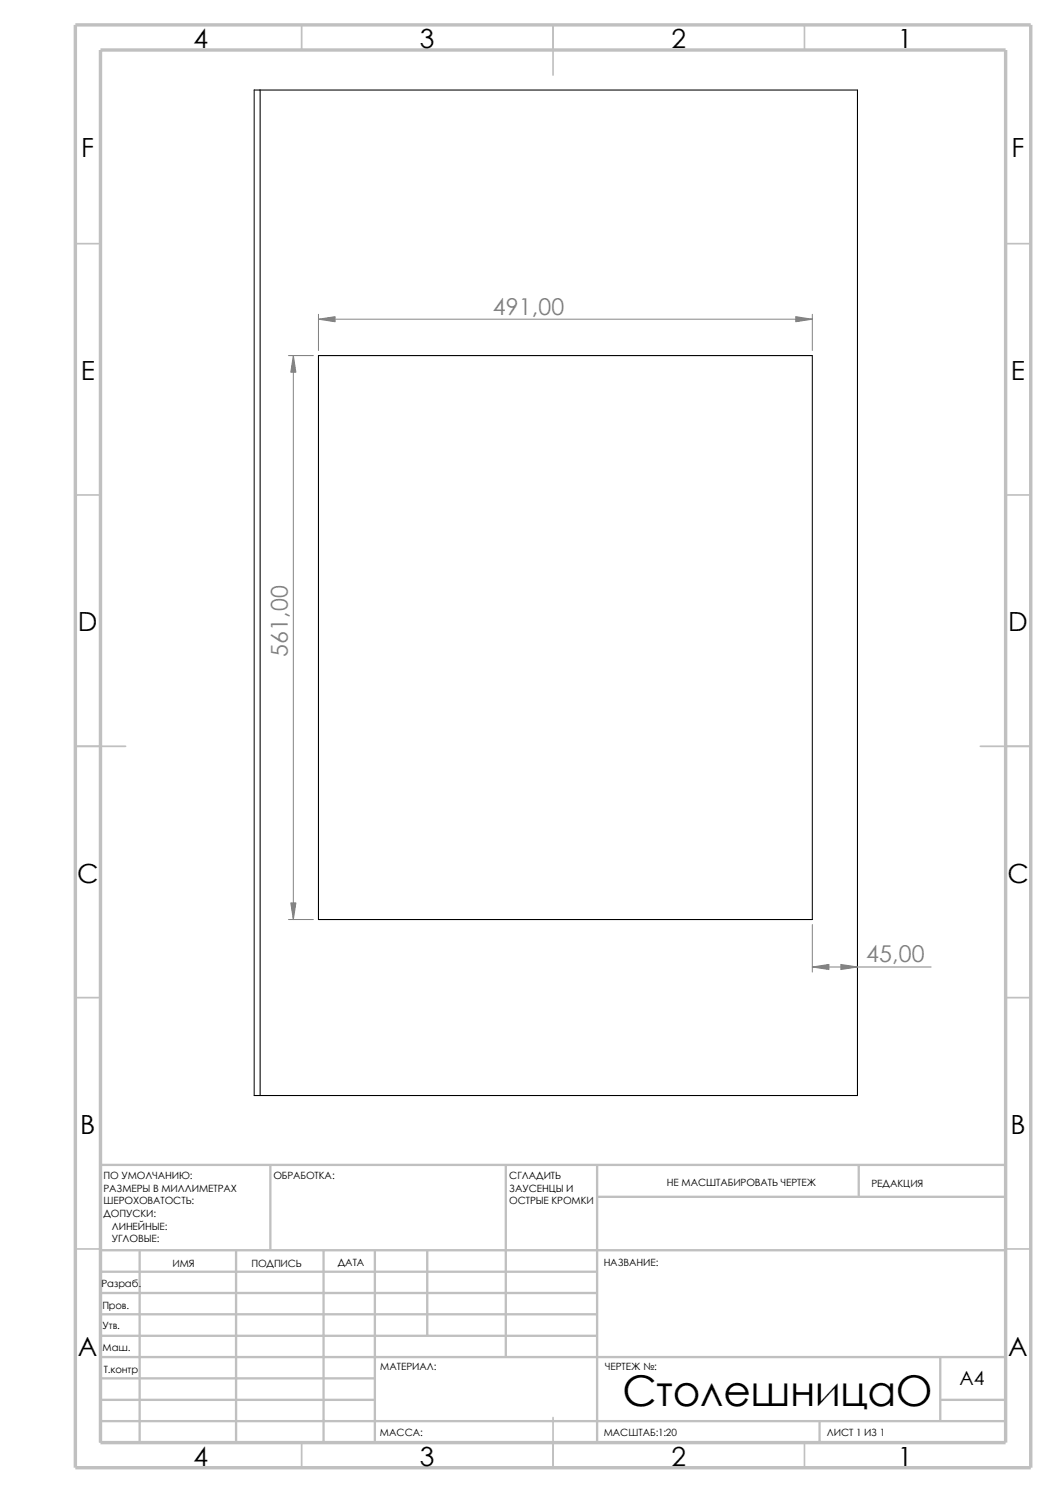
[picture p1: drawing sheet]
<svg xmlns="http://www.w3.org/2000/svg" width="210mm" height="297mm" viewBox="0 0 210 297" stroke-linecap="round" stroke-linejoin="round" font-family="sans-serif">
<g fill="none" stroke="#c0c0c0" stroke-width=".34">
<path d="M60 5v4.9M110 5v9.9M160 5v4.9M15 48.5h5M200 48.5h5M15 98.5h5M200 98.5h5M15 148.5h10M194.9 148.5h10.1M15 198.5h5M200 198.5h5M15 248.5h5"/>
<path d="M200 248.5h5M60 287v5M110 282v10M160 287v5"/>
</g>
<g fill="none" stroke="#c0c0c0" stroke-width=".47">
<path d="M53.8 231.7v17M100.6 231.7v38.3M118.7 238.1h81.3M118.7 231.7v55.3M170.8 231.7v6.4M200 231.7h-180v55.3M20 253h98.7M20 257.2h98.7M20 248.7h180M27.8 248.7v38.3M46.9 248.7v38.3M64.3 248.7v38.3"/>
<path d="M74.5 248.7v38.3M85 248.7v17M20 278.5h54.5M20 270h180M20 274.2h54.5M20 261.5h98.7M20 265.7h98.7M187 278.5h13M187 270v12.7M20 282.7h180M163 282.7v4.3"/>
</g>
<path d="M15 5h190v287h-190zM20 9.9h180v277.1h-180z" fill="none" stroke="#c0c0c0" stroke-width=".68" stroke-linecap="butt"/>
<path d="M51.7 17.9h-1.2v200h1.2M51.7 17.9v200M51.7 17.9h118.8v200h-118.8M63.3 70.7h98.2v112.2h-98.2z" fill="none" stroke="#000" stroke-width=".21"/>
<path d="M57.4 70.7h4.9M58.3 70.7v112.2M63.3 63.5h98.2M63.3 62.5v7.2M161.5 62.5v7.2M57.4 182.9h4.9M161.5 183.9v9.5M161.5 192.4h23.7" fill="none" stroke="#808080" stroke-width=".2"/>
<g fill="#808080" stroke="#808080" stroke-width=".2">
<path d="M57.8 179.6h1l-.5 3.3z"/>
<path d="M58.3 70.7l.5 3.3h-1z"/>
<path d="M63.3 63.5l3.3-.5v1z"/>
<path d="M158.2 63l3.3 .5-3.3 .5z"/>
<path d="M167.2 191.9l3.3 .5-3.3 .5z"/>
<path d="M161.5 192.4l3.3-.5v1z"/>
</g>
<text font-size="8.4" x="123.8" y="279.7">СтолешницаО</text>
<g font-size="5.2">
<text x="38.5" y="9.6">4</text>
<text x="83.5" y="9.6">3</text>
<text x="133.5" y="9.6">2</text>
<text x="178.5" y="9.6">1</text>
<text x="16.2" y="31.3">F</text>
<text x="201.2" y="31.3">F</text>
<text x="16" y="75.6">E</text>
<text x="201" y="75.6">E</text>
<text x="15.5" y="125.6">D</text>
<text x="200.5" y="125.6">D</text>
<text x="15.3" y="175.6">C</text>
<text x="200.3" y="175.6">C</text>
<text x="16" y="225.6">B</text>
<text x="201" y="225.6">B</text>
<text x="15.5" y="269.8">A</text>
<text x="200.5" y="269.8">A</text>
<text x="38.5" y="291.6">4</text>
<text x="83.5" y="291.6">3</text>
<text x="133.5" y="291.6">2</text>
<text x="178.5" y="291.6">1</text>
</g>
<g font-size="4.6" fill="#808080">
<text x="98" y="62.6">491,00</text>
<text x="57.2" y="130.7" transform="rotate(-90 57.2 130.7)">561,00</text>
<text x="172.3" y="191.4">45,00</text>
</g>
<text font-size="3.9" x="190.8" y="275.5">A4</text>
<g font-size="2">
<text x="20.6" y="234.6">ПО УМОЛЧАНИЮ:</text>
<text x="20.6" y="237.1">РАЗМЕРЫ В МИЛЛИМЕТРАХ</text>
<text x="20.6" y="239.6">ШЕРОХОВАТОСТЬ:</text>
<text x="54.4" y="234.6">ОБРАБОТКА:</text>
<text x="101.3" y="234.5">СГЛАДИТЬ</text>
<text x="101.3" y="239.5">ОСТРЫЕ КРОМКИ</text>
<text x="101.3" y="237">ЗАУСЕНЦЫ И</text>
<text x="132.6" y="236">НЕ МАСШТАБИРОВАТЬ ЧЕРТЕЖ</text>
<text x="173.3" y="236.2">РЕДАКЦИЯ</text>
<text x="20.6" y="242.1">ДОПУСКИ:</text>
<text x="22.2" y="244.6">ЛИНЕЙНЫЕ:</text>
<text x="22.2" y="247.1">УГЛОВЫЕ:</text>
<text x="50" y="252">ПОДПИСЬ</text>
<text x="67.2" y="251.9">ДАТА</text>
<text x="120.1" y="251.9">НАЗВАНИЕ:</text>
<text x="20.2" y="256.1">Разраб.</text>
<text x="34.3" y="252">ИМЯ</text>
<text x="20.4" y="260.4">Пров.</text>
<text x="20.4" y="264.5">Утв.</text>
<text x="20.4" y="268.8">Маш.</text>
<text x="20.6" y="273.2">Т.контр</text>
<text x="75.6" y="272.5">МАТЕРИАЛ:</text>
<text x="120.4" y="272.5">ЧЕРТЕЖ №:</text>
<text x="75.6" y="285.6">МАССА:</text>
<text x="120.1" y="285.6">МАСШТАБ:1:20</text>
<text x="164.4" y="285.6">ЛИСТ 1 ИЗ 1</text>
</g>
</svg>
